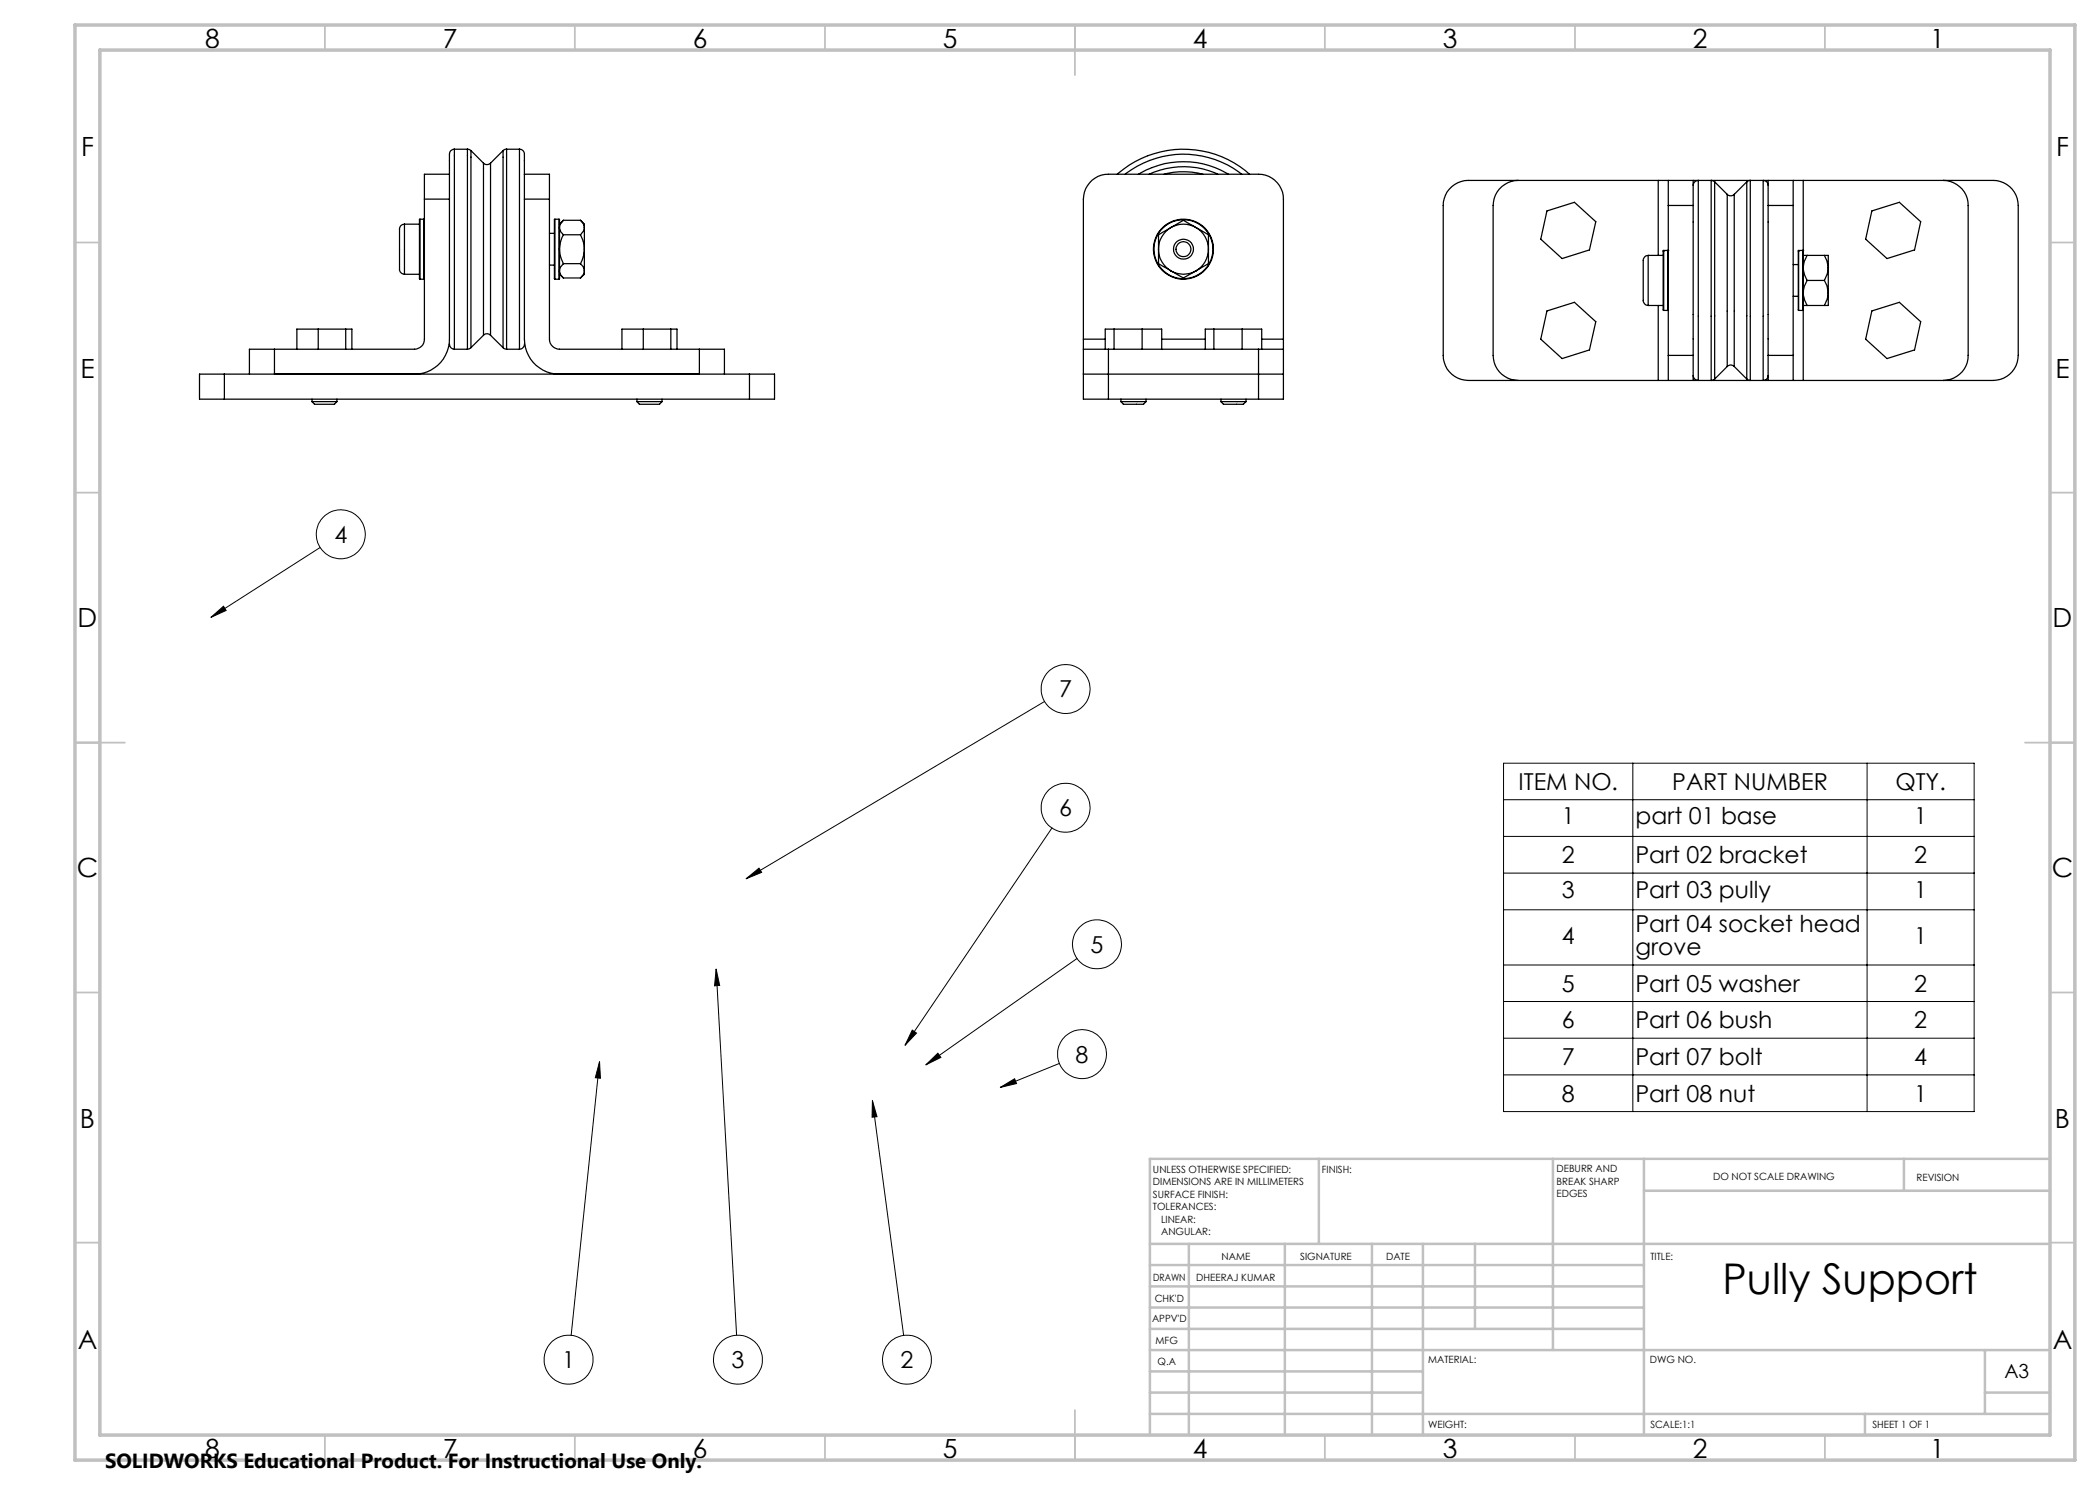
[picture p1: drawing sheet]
<svg xmlns="http://www.w3.org/2000/svg" width="420mm" height="297mm" viewBox="0 0 420 297" stroke-linecap="round" stroke-linejoin="round" font-family="sans-serif">
<g fill="none" stroke="#000" stroke-width=".25">
<path d="M84.9 39.8v28a1.99 1.99 0 0 1-2 2h-28M84.9 39.8h5M89.9 34.9h-5v4.9M89.9 34.9v4.9M89.9 39.8v28a7 7 0 0 1-7 7M90.9 29.8a1.12 1.12 0 0 0-1 1.5v3.6M90.9 29.8v40M90.9 29.8h2.6M93.5 29.8l.7 .3M93.5 29.8v40M94.2 30.1v39.4M94.2 30.1l2.5 2.5"/>
<path d="M96.7 32.6a1.02 1.02 0 0 0 1.4 0M96.7 32.6v34.5M98.1 32.6v34.5M100.6 30.1v39.4M100.6 30.1l-2.5 2.5M101.3 29.8l-.7 .3M101.3 29.8v40M101.3 29.8h2.6M103.9 29.8a1.12 1.12 0 0 1 1 1.5v3.6M103.9 29.8v40M104.9 39.8v28a7 7 0 0 0 7 7M104.9 34.9v4.9"/>
<path d="M104.9 34.9h5v4.9M104.9 39.8h5M109.9 39.8v28a2.05 2.05 0 0 0 2 2h28M223.4 34.9a20 20 0 0 1 26.5 0M225 34.9a18.9 18.9 0 0 1 23.4 0M227.7 34.9a17.5 17.5 0 0 1 18 0M229.8 34.9a16.3 16.3 0 0 1 13.8 0M232.8 34.9a15 15 0 0 1 7.8 0M303.6 36.1a5 5 0 0 0-5 5v30a5 5 0 0 0 5 5M331.6 36.1h2.1M331.6 36.1h-37.9a5 5 0 0 0-5.1 5v30a5 5 0 0 0 5.1 5h37.9M331.6 36.1v15"/>
<path d="M333.7 36.1v5M333.7 36.1h24.9M338.6 37.1a.91 .91 0 0 1 1.1-.9v39.9a1.02 1.02 0 0 1-1.1-1M338.6 36.1v5M342.9 36.4l-.7-.3v40l.7-.3M342.9 36.4v39.4M342.9 36.4l2.5 2.5M345.4 38.9a1.02 1.02 0 0 0 1.5 0M345.4 38.9v34.4M346.9 38.9v34.4M349.4 36.4l.7-.3v40l-.7-.3M349.4 36.4v39.4"/>
<path d="M349.4 36.4l-2.5 2.5M353.6 37.1a.86 .86 0 0 0-1-.9v39.9a.96 .96 0 0 0 1-1M353.6 36.1v5M358.6 36.1v5M358.6 36.1h2M360.6 36.1h38a5 5 0 0 1 5 5v30a5 5 0 0 1-5 5h-38M360.6 36.1v14.1M388.7 36.1a5 5 0 0 1 4.9 5v30a5 5 0 0 1-4.9 5M80.9 44.8a1.29 1.29 0 0 0-1 1.8v6.8a1.14 1.14 0 0 0 1 1.5M80.9 44.8v10.1M80.9 54.9h3M80.9 44.8h3"/>
<path d="M84 43.8l-.1 .1v11.9h.1M84 43.8v12M84 55.8h.8M84 43.8h.8M84.8 43.8l.1 .2M84.8 43.8v12M84.9 55.7l-.1 .1M109.9 53h1M109.9 46.7h1M111 43.8l-.1 .1v11.9h.1M111 43.8v12M111 55.8h.8"/>
<path d="M111 43.8h.8M111.8 43.8l.1 .1v11.9h-.1M111.8 43.8v12M111.9 54.9l.8 .7M112.7 44.1a1.74 1.74 0 0 0 0 2.9M112.7 47a5.8 5.8 0 0 0 0 5.7M112.7 52.7a1.7 1.7 0 0 0 0 2.9M112.7 44.1l-.8 .7M112.7 52.7h3.4M112.7 55.6h3.4M112.7 47h3.4M112.7 44.1h3.4"/>
<path d="M116.1 47l.7 1.9 .1 .9M116.1 52.7l.5 .6 .3 .9M116.1 44.1l.5 .6 .3 .8M116.1 44.1l.8 .7v.7M116.9 45.5v4.3M116.9 45.5l-.2 .7-.6 .8M116.9 49.8v4.4M116.9 49.8a6.3 6.3 0 0 1-.8 2.9M116.9 54.2l-.2 .7-.6 .7M116.9 54.2v.7l-.8 .7M231.7 49.8a5.1 5.1 0 0 0 2.5 4.4M231.7 49.8v2.9l2.5 1.5"/>
<path d="M234.2 45.5a5 5 0 0 1 5 0M234.2 54.2a5 5 0 0 0 5 0M234.2 45.5a5.1 5.1 0 0 0-2.5 4.3M234.2 54.2l2.5 1.4 2.5-1.4M234.2 45.5l2.5-1.4 2.5 1.4M234.2 45.5l-2.5 1.5v2.8M239.2 45.5a5 5 0 0 1 2.5 4.3M239.2 45.5l2.5 1.5v2.8M241.7 49.8a5 5 0 0 1-2.5 4.4M241.7 49.8v2.9l-2.5 1.5M309.4 42.2l5.5-1.7 4.3 3.8-1.3 5.7-5.5 1.7-4.2-3.9zM329.6 51.1a1.29 1.29 0 0 0-1 1.7v6.9a1.14 1.14 0 0 0 1 1.4"/>
<path d="M329.6 51.1v10M329.6 51.1h3M332.6 50.2v11.8l.1 .1M332.6 50.2h.1M332.7 50.1l-.1 .1M332.7 50.1v12M332.7 50.1h.9M333.6 50.1l.1 .1M333.6 50.1h.1M333.6 50.1v12M333.7 41.1h4.9M333.7 41.1v30"/>
<path d="M338.6 41.1v30M353.6 41.1v30M353.6 41.1h5M358.6 59.3h1.1M358.6 52.9h1.1M358.6 41.1v30M359.7 50.2v11.9M359.7 50.2h.1M359.7 50.1v.1M359.7 50.1v12M359.7 50.1h.8M360.5 50.1l.1 .1"/>
<path d="M360.5 50.1h.1M360.5 50.1v12M360.6 51.1h.8M360.6 50.2v11.8M361.4 51.1a4.4 4.4 0 0 0 0 5M361.4 56.1a4.4 4.4 0 0 0 0 5M361.4 51.1h3.5M361.4 56.1h3.5M364.9 51.1l.5 1 .3 1.5M364.9 56.1l.5 1 .3 1.5M364.9 51.1h.8v2.5M365.7 53.6l-.3 1.3-.5 1.2"/>
<path d="M365.7 53.6v5M365.7 58.6l-.3 1.3-.5 1.2M365.7 58.6v2.5h-.8M374.4 42.2l5.5-1.7 4.2 3.8-1.2 5.7-5.5 1.7-4.3-3.9zM44.9 74.8h-5v5h5M44.9 74.8h105M44.9 74.8v5M44.9 79.8h105M54.9 69.8h-5v5M54.9 69.8v5M59.4 69.8v-4h11v4M62.4 79.8v.5"/>
<path d="M63.6 65.8v4M67.4 79.8v.5M69.1 65.8v4M89.9 68.8a1.02 1.02 0 0 0 1 1M90.9 69.8h2.6M94.2 69.5l-.7 .3M96.7 67.1a.94 .94 0 0 1 1.4 0M96.7 67.1l-2.5 2.4M98.1 67.1l2.5 2.4M100.6 69.5l.7 .3M101.3 69.8h2.6M104.9 68.8a1.02 1.02 0 0 1-1 1"/>
<path d="M124.4 69.8v-4h11v4M127.4 79.8v.5M128.7 65.8v4M132.4 79.8v.5M134.2 65.8v4M139.9 69.8h5v5M139.9 69.8v5M149.9 74.8h5v5h-5M149.9 74.8v5M216.7 69.8h5M216.7 67.8v2M216.7 67.8v-28a5 5 0 0 1 5-4.9h30a5 5 0 0 1 5 4.9v28"/>
<path d="M216.7 74.8h40M216.7 69.8v10h5M216.7 67.8h4.4M221.1 69.8v-4h11.2v4M221.7 69.8h30M221.7 79.8h30M221.7 69.8v10M222.8 65.8v4M224.2 79.8v.5M228.4 65.8v4M229.2 79.8v.5M232.3 67.8h8.8"/>
<path d="M241.1 69.8v-4h11.2v4M242.8 65.8v4M244.2 79.8v.5M248.4 65.8v4M249.2 79.8v.5M251.7 69.8h5M251.7 69.8v10M252.3 67.8h4.4M256.7 67.8v2M256.7 69.8v10h-5M309.4 62.2l5.5-1.7 4.3 3.8-1.3 5.7-5.5 1.7-4.2-3.9zM329.6 61.1h3"/>
<path d="M331.6 76.1h2.1M331.6 61.1v15M332.7 62.1h.9M333.7 62l-.1 .1M333.7 71.1v5M333.7 76.1h24.9M333.7 71.1h4.9M338.6 71.1v5M345.4 73.3a.94 .94 0 0 1 1.5 0M345.4 73.3l-2.5 2.5M346.9 73.3l2.5 2.5M353.6 71.1v5"/>
<path d="M353.6 71.1h5M358.6 71.1v5M358.6 76.1h2M359.7 62.1h.8M360.6 62l-.1 .1M360.6 61.1h.8M360.6 62v14.1M361.4 61.1h3.5M374.4 62.2l5.5-1.7 4.2 3.8-1.2 5.7-5.5 1.7-4.3-3.9zM62.4 80.3h5M62.4 80.3l.5 .6h4l.5-.6M127.4 80.3h5"/>
<path d="M127.4 80.3l.5 .6h4l.5-.6M224.2 80.3h5M224.2 80.3l.5 .6h4l.5-.6M244.2 80.3h5M244.2 80.3l.5 .6h4l.5-.6"/>
<circle cx="236.7" cy="49.8" r="6"/>
<circle cx="236.7" cy="49.8" r="1.99"/>
<circle cx="236.7" cy="49.8" r="5.9"/>
<circle cx="236.7" cy="49.8" r="1.51"/>
</g>
<g fill="none" stroke="#000" stroke-width=".2">
<path d="M64 109.5l-21.8 14M42.2 123.5l2.5-2.3 .5 .9zM208.9 140.3l-59.7 35.5M300.7 152.6h94.1v69.7h-94.1zM300.7 159.9h94.1M326.6 152.6v69.7M373.4 152.6v69.7M149.2 175.8l2.6-2.2 .5 .9zM210.4 165.6l-29.4 43.5M300.7 167.3h94.1M300.7 174.6h94.1M143.2 193.8l.7 3.3-1 .1z"/>
<path d="M143.2 193.8l4.1 73.2M215.4 191.7l-30.2 21.3M300.7 182h94.1M300.7 193h94.1M119.9 212.3l.2 3.3-1-.1zM119.9 212.3l-5.7 54.8M182.5 206l.8 .6-2.3 2.5zM185.2 213l2.4-2.4 .6 .9zM200.1 217.5l2.8-1.7 .4 .9zM211.9 212.7l-11.8 4.8M300.7 200.3h94.1M300.7 207.6h94.1"/>
<path d="M300.7 215h94.1M174.5 220.1l.9 3.2-1 .1zM174.5 220.1l6.2 47"/>
<circle cx="68.2" cy="106.9" r="4.9"/>
<circle cx="213.1" cy="137.8" r="4.9"/>
<circle cx="213.1" cy="161.5" r="4.9"/>
<circle cx="219.4" cy="188.9" r="4.9"/>
<circle cx="216.4" cy="210.8" r="4.9"/>
<circle cx="113.7" cy="271.9" r="4.9"/>
<circle cx="147.6" cy="271.9" r="4.9"/>
<circle cx="181.4" cy="271.9" r="4.9"/>
</g>
<g fill="none" stroke="#c0c0c0" stroke-width=".35">
<path d="M65 5v5M115 5v5M165 5v5M215 5v10M265 5v5M315 5v5M365 5v5M15 48.5h5M410 48.5h5M15 98.5h5M410 98.5h5M15 148.5h10"/>
<path d="M405 148.5h10M15 198.5h5M410 198.5h5M15 248.5h5M410 248.5h5M65 287v5M115 287v5M165 287v5M215 282v10M265 287v5M315 287v5M365 287v5"/>
</g>
<g fill="none" stroke="#c0c0c0" stroke-width=".5">
<path d="M263.8 231.8v17M310.6 231.8v38.2M328.8 231.8v55.2M328.8 238.2h81.2M380.8 231.8v6.4M410 231.8h-180v55.2M230 248.8h180M230 257.3h98.8M230 253h98.8M237.8 248.8v38.2M257 248.8v38.2M274.4 248.8v38.2"/>
<path d="M284.6 248.8v38.2M295 248.8v17M230 265.8h98.8M230 261.5h98.8M230 278.5h54.6M230 274.3h54.6M230 270h180M397 278.5h13M397 270v12.8M230 282.8h180M373 282.8v4.2"/>
</g>
<path d="M15 5h400v287h-400zM20 10h390v277h-390z" fill="none" stroke="#c0c0c0" stroke-width=".7"/>
<path d="M149.2 175.8l2.6-2.2 .5 .9zM182.5 206l.8 .6-2.3 2.5zM185.2 213l2.4-2.4 .6 .9zM200.1 217.5l2.8-1.7 .4 .9zM174.5 220.1l.9 3.2-1 .1zM143.2 193.8l.7 3.3-1 .1zM119.9 212.3l.2 3.3-1-.1zM42.2 123.5l2.5-2.3 .5 .9z" fill="#000"/>
<text font-size="8.5" x="344.5" y="258.8">Pully Support</text>
<g font-size="5.3">
<text x="41" y="9.5">8</text>
<text x="88.5" y="9.5">7</text>
<text x="138.5" y="9.5">6</text>
<text x="188.5" y="9.5">5</text>
<text x="238.5" y="9.5">4</text>
<text x="288.5" y="9.5">3</text>
<text x="338.5" y="9.5">2</text>
<text x="386" y="9.5">1</text>
<text x="16.2" y="31.3">F</text>
<text x="411.2" y="31.3">F</text>
<text x="16.1" y="75.5">E</text>
<text x="411.1" y="75.5">E</text>
<text x="15.5" y="125.5">D</text>
<text x="410.5" y="125.5">D</text>
<text x="15.4" y="175.5">C</text>
<text x="410.4" y="175.5">C</text>
<text x="16" y="225.5">B</text>
<text x="411" y="225.5">B</text>
<text x="15.5" y="269.8">A</text>
<text x="410.5" y="269.8">A</text>
<text x="41" y="291.5">8</text>
<text x="88.5" y="291.5">7</text>
<text x="138.5" y="291.5">6</text>
<text x="188.5" y="291.5">5</text>
<text x="238.5" y="291.5">4</text>
<text x="288.5" y="291.5">3</text>
<text x="338.5" y="291.5">2</text>
<text x="386" y="291.5">1</text>
</g>
<g font-size="4.7">
<text x="66.9" y="108.5">4</text>
<text x="211.8" y="139.5">7</text>
<text x="303.7" y="158">ITEM NO.</text>
<text x="334.4" y="158">PART NUMBER</text>
<text x="379.1" y="158">QTY.</text>
<text x="211.8" y="163.2">6</text>
<text x="312.4" y="164.9">1</text>
<text x="327.1" y="164.9">part 01 base</text>
<text x="382.8" y="164.9">1</text>
<text x="312.4" y="172.6">2</text>
<text x="327.1" y="172.6">Part 02 bracket</text>
<text x="382.8" y="172.6">2</text>
<text x="312.4" y="179.5">3</text>
<text x="327.1" y="179.5">Part 03 pully</text>
<text x="382.8" y="179.5">1</text>
<text x="218.1" y="190.6">5</text>
<text x="312.4" y="188.7">4</text>
<text x="327.1" y="186.4">Part 04 socket head</text>
<text x="327.1" y="191">grove</text>
<text x="382.8" y="188.7">1</text>
<text x="312.4" y="198.3">5</text>
<text x="327.1" y="198.3">Part 05 washer</text>
<text x="382.8" y="198.3">2</text>
<text x="312.4" y="205.6">6</text>
<text x="327.1" y="205.6">Part 06 bush</text>
<text x="382.8" y="205.6">2</text>
<text x="215.1" y="212.5">8</text>
<text x="312.4" y="213">7</text>
<text x="327.1" y="213">Part 07 bolt</text>
<text x="382.8" y="213">4</text>
<text x="312.4" y="220.3">8</text>
<text x="327.1" y="220.3">Part 08 nut</text>
<text x="382.8" y="220.3">1</text>
<text x="112.4" y="273.6">1</text>
<text x="146.3" y="273.6">3</text>
<text x="180.1" y="273.6">2</text>
</g>
<text font-size="4.1" x="21" y="293.7">SOLIDWORKS Educational Product. For Instructional Use Only.</text>
<text font-size="3.9" x="400.9" y="275.5">A3</text>
<g font-size="2">
<text x="230.6" y="234.6">UNLESS OTHERWISE SPECIFIED:</text>
<text x="230.6" y="237.1">DIMENSIONS ARE IN MILLIMETERS</text>
<text x="230.6" y="239.6">SURFACE FINISH:</text>
<text x="264.4" y="234.6">FINISH:</text>
<text x="311.3" y="234.5">DEBURR AND</text>
<text x="311.3" y="237">BREAK SHARP</text>
<text x="311.3" y="239.5">EDGES</text>
<text x="342.6" y="236">DO NOT SCALE DRAWING</text>
<text x="383.3" y="236.2">REVISION</text>
<text x="230.6" y="242.1">TOLERANCES:</text>
<text x="232.2" y="244.6">LINEAR:</text>
<text x="232.2" y="247.1">ANGULAR:</text>
<text x="244.3" y="252">NAME</text>
<text x="260" y="251.9">SIGNATURE</text>
<text x="277.2" y="251.9">DATE</text>
<text x="330.1" y="251.9">TITLE:</text>
<text x="230.6" y="256.1">DRAWN</text>
<text x="239.3" y="256.1">DHEERAJ KUMAR</text>
<text x="230.9" y="260.3">CHK'D</text>
<text x="230.4" y="264.4">APPV'D</text>
<text x="231.1" y="268.8">MFG</text>
<text x="231.5" y="273">Q.A</text>
<text x="285.6" y="272.5">MATERIAL:</text>
<text x="330" y="272.5">DWG NO.</text>
<text x="285.6" y="285.5">WEIGHT:</text>
<text x="330.1" y="285.6">SCALE:1:1</text>
<text x="374.5" y="285.6">SHEET 1 OF 1</text>
</g>
</svg>
